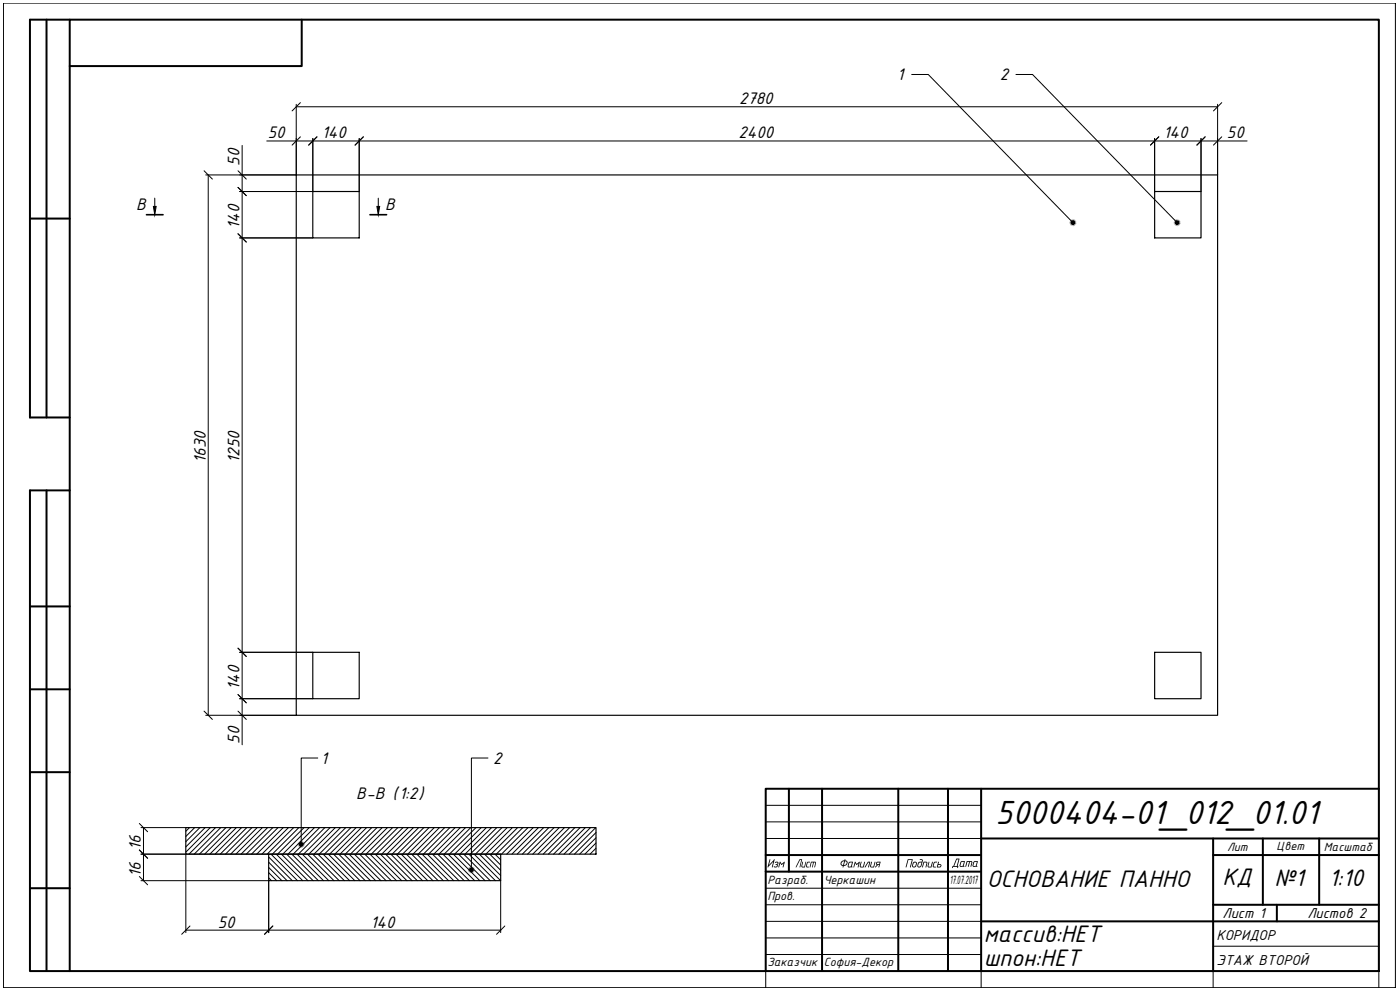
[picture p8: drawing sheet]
<svg xmlns="http://www.w3.org/2000/svg" width="420mm" height="297mm" viewBox="0 0 420 297" stroke-linecap="round" stroke-linejoin="round" font-family="sans-serif">
<path d="M88.9 52.5h276.5v162.1h-276.5zM93.9 57.5h13.9v13.9h-13.9zM346.5 57.5h13.9v13.9h-13.9zM93.9 195.7h13.9v13.9h-13.9zM346.5 195.7h13.9v13.9h-13.9zM55.8 248.3h123.1v8h-123.1zM80.6 256.3h69.7v7.9h-69.7z" fill="none" stroke="#000" stroke-width=".35"/>
<g fill="none" stroke="#000" stroke-width=".3">
<path d="M1 .9h417.8v295.4h-417.8zM413.8 236.7v59.6M229.8 241.6h64.7M229.8 246.6h64.7M229.8 251.6h64.7M229.8 266.5h64.7M229.8 271.5h64.7M229.8 276.4h64.7M229.8 281.4h64.7M229.8 286.4h64.7M294.5 291.4v4.9M364.1 291.4v4.9"/>
<path d="M364.1 283.9h49.7M413.8 291.4h-184v4.9"/>
</g>
<g fill="none" stroke="#000" stroke-width=".6">
<path d="M14 5.9v119.4M20.9 5.9h-11.9v119.4h11.9M20.9 5.9h392.9v285.5h-392.9zM90.5 5.9v13.9h-69.6M9 65.6h11.9M14 147.1v144.3M20.9 147.1h-11.9v144.3h11.9M9 182h11.9M9 206.8h11.9M9 231.7h11.9M236.8 236.7v24.8M246.7 236.7v54.7"/>
<path d="M269.6 236.7v54.7M284.5 236.7v54.7M294.5 236.7v54.7M413.8 236.7h-184v54.7M229.8 256.6h64.7M294.5 251.6h119.3M364.1 256.6h49.7M364.1 251.6v39.8M379 251.6v19.9M395.9 251.6v19.9M9 266.5h11.9M229.8 261.5h64.7"/>
<path d="M294.5 276.4h119.3M364.1 271.5h49.7M383.2 271.5v4.9"/>
</g>
<g fill="none" stroke="#000" stroke-width=".3">
<path d="M56.9 248.3l-1.1 1.1M58.4 248.3l-2.6 2.7M60 248.3l-4.2 4.2M61.6 248.3l-5.8 5.8M63.1 248.3l-7.3 7.4M64.7 248.3l-8 8M66.2 248.3l-7.9 8M67.8 248.3l-7.9 8M69.4 248.3l-8 8M70.9 248.3l-7.9 8M72.5 248.3l-8 8M74.1 248.3l-8 8"/>
<path d="M75.6 248.3l-7.9 8M77.2 248.3l-8 8M78.7 248.3l-7.9 8M80.3 248.3l-7.9 8M80.6 257.1l7.1 7.1M80.6 258.7l5.6 5.5M81.3 256.3l8 7.9M81.9 248.3l-8 8M82.9 256.3l8 7.9M83.4 248.3l-7.9 8M84.5 256.3l7.9 7.9M85 248.3l-8 8"/>
<path d="M86 256.3l8 7.9M86.6 248.3l-8 8M87.6 256.3l7.9 7.9M88.1 248.3l-7.9 8M89.1 256.3l8 7.9M89.7 248.3l-8 8M90.7 256.3l8 7.9M91.3 248.3l-8 8M92.3 256.3l7.9 7.9M92.8 248.3l-7.9 8M93.8 256.3l8 7.9M94.4 248.3l-8 8"/>
<path d="M95.4 256.3l8 7.9M95.9 248.3l-7.9 8M97 256.3l7.9 7.9M97.5 248.3l-8 8M98.5 256.3l8 7.9M99.1 248.3l-8 8M100.1 256.3l7.9 7.9M100.6 248.3l-7.9 8M101.7 256.3l7.9 7.9M102.2 248.3l-8 8M103.2 256.3l8 7.9M103.8 248.3l-8 8"/>
<path d="M104.8 256.3l7.9 7.9M105.3 248.3l-7.9 8M106.3 256.3l8 7.9M106.9 248.3l-8 8M107.9 256.3l8 7.9M108.4 248.3l-7.9 8M109.5 256.3l7.9 7.9M110 248.3l-7.9 8M111 256.3l8 7.9M111.6 248.3l-8 8M112.6 256.3l8 7.9M113.1 248.3l-7.9 8"/>
<path d="M114.2 256.3l7.9 7.9M114.7 248.3l-8 8M115.7 256.3l8 7.9M116.3 248.3l-8 8M117.3 256.3l7.9 7.9M117.8 248.3l-7.9 8M118.8 256.3l8 7.9M119.4 248.3l-8 8M120.4 256.3l8 7.9M121 248.3l-8 8M122 256.3l7.9 7.9M122.5 248.3l-7.9 8"/>
<path d="M123.5 256.3l8 7.9M124.1 248.3l-8 8M125.1 256.3l8 7.9M125.6 248.3l-7.9 8M126.7 256.3l7.9 7.9M127.2 248.3l-8 8M128.2 256.3l8 7.9M128.8 248.3l-8 8M129.8 256.3l7.9 7.9M130.3 248.3l-7.9 8M131.4 256.3l7.9 7.9M131.9 248.3l-8 8"/>
<path d="M132.9 256.3l8 7.9M133.5 248.3l-8 8M134.5 256.3l7.9 7.9M135 248.3l-7.9 8M136 256.3l8 7.9M136.6 248.3l-8 8M137.6 256.3l8 7.9M138.1 248.3l-7.9 8M139.2 256.3l7.9 7.9M139.7 248.3l-7.9 8M140.7 256.3l8 7.9M141.3 248.3l-8 8"/>
<path d="M142.3 256.3l8 7.9M142.8 248.3l-7.9 8M143.9 256.3l6.4 6.4M144.4 248.3l-8 8M145.4 256.3l4.9 4.8M146 248.3l-8 8M147 256.3l3.3 3.3M147.5 248.3l-7.9 8M148.5 256.3l1.8 1.7M149.1 248.3l-8 8M150.1 256.3l.2 .1M150.7 248.3l-8 8"/>
<path d="M152.2 248.3l-7.9 8M153.8 248.3l-8 8M155.3 248.3l-7.9 8M156.9 248.3l-8 8M158.5 248.3l-8 8M160 248.3l-7.9 8M161.6 248.3l-8 8M163.2 248.3l-8 8M164.7 248.3l-7.9 8M166.3 248.3l-8 8M167.8 248.3l-7.9 8M169.4 248.3l-7.9 8"/>
<path d="M171 248.3l-8 8M172.5 248.3l-7.9 8M174.1 248.3l-8 8M175.7 248.3l-8 8M177.2 248.3l-7.9 8M178.8 248.3l-8 8M178.9 251.4l-4.9 4.9M178.9 252.9l-3.4 3.4M178.9 249.8l-6.5 6.5M178.9 254.5l-1.8 1.8M178.9 256.1l-.3 .2M80.6 263.4l.9 .8"/>
<path d="M80.6 261.8l2.4 2.4M80.6 260.3l4 3.9"/>
</g>
<path d="M44 64.4h4.9M111 64.4h5" fill="none" stroke="#000" stroke-width=".5"/>
<path d="M46.4 59.5v2.4M113.5 59.5v2.4" fill="none" stroke="#000" stroke-width=".3"/>
<path d="M46 61.9h.9l-.5 2.5zM113.1 61.9h.8l-.4 2.5z" fill="#000" stroke="#000" stroke-width=".3"/>
<g fill="none" stroke="#000" stroke-width=".3">
<path d="M88.9 32h276.5M88.9 31.3v21.2h-27.2M365.4 31.3v21.2M62.5 52.5v162.1M72.7 43.6v179.9M80.1 42.3h294.2M93.9 41.6v15.9h-22M107.8 41.6v15.9M346.5 41.6v15.9M360.4 41.6v15.9M71.9 71.4h22M71.9 195.7h22"/>
<path d="M61.7 214.6h27.2M71.9 209.6h22M42.3 248.3h13.5M42.3 256.3h38.3M43.1 248.3v15.9M55.8 256.3v23.5M42.3 264.2h38.3v15.6M55.8 279.1h94.5M150.3 264.2v15.6"/>
</g>
<g fill="none" stroke="#000" stroke-width=".3">
<path d="M90.2 30.8l-2.5 2.5M273.6 22.3h5l43.4 44.5M304.9 22.3h5l43.4 44.5M366.7 30.8l-2.5 2.5M61.2 51.2l2.5 2.5M71.4 56.2l2.5 2.5M71.4 51.2l2.5 2.5M90.2 41.1l-2.5 2.4M95.1 41.1l-2.5 2.4M109 41.1l-2.4 2.4M347.8 41.1l-2.5 2.4M361.7 41.1l-2.5 2.4"/>
<path d="M366.7 41.1l-2.5 2.4M71.4 70.1l2.5 2.5M71.4 194.5l2.5 2.5M61.2 213.4l2.5 2.5M71.4 213.4l2.5 2.5M71.4 208.4l2.5 2.5M95.4 227.4h-5v26M146.4 227.4h-4.9v33.6M41.8 255l2.5 2.5M41.8 247.1l2.5 2.5M41.8 263l2.5 2.5M57 277.8l-2.5 2.5"/>
<path d="M81.9 277.8l-2.5 2.5M151.5 277.8l-2.5 2.5"/>
</g>
<g fill="#000" stroke="#000" stroke-width=".3">
<path d="M321.7 66.8h.3zM321.7 66.9l.3-.1zM321.7 67l.3-.2z"/>
<path d="M321.8 67l.2-.2zM322 66.8l-.1 .3zM322 66.8l-.1 .3z"/>
<path d="M321.8 66.6l.2 .2zM321.7 66.6l.3 .2zM321.7 66.7l.3 .1z"/>
<path d="M322 66.8v.3zM322 66.8l.1 .3zM322 66.8l.2 .2z"/>
<path d="M321.9 66.5l.1 .3zM321.8 66.5l.2 .3zM321.8 66.6l.2 .2z"/>
<path d="M322 66.8l.2 .2zM322 66.8l.3 .2zM322 66.8l.3 .1z"/>
<path d="M322.2 66.5l-.2 .3zM322.1 66.5l-.1 .3zM322 66.5v.3z"/>
<path d="M322 66.8l.3-.1zM322 66.8l.3-.1zM322 66.8l.2-.2z"/>
<path d="M353 66.8h.3zM353 66.9l.3-.1zM353 67l.3-.2z"/>
<path d="M353.1 67l.2-.2zM353.3 66.8l-.2 .3zM353.3 66.8v.3z"/>
<path d="M353.1 66.6l.2 .2zM353 66.6l.3 .2zM353 66.7l.3 .1z"/>
<path d="M353.3 66.8v.3zM353.3 66.8l.1 .3zM353.3 66.8l.2 .2z"/>
<path d="M353.2 66.5l.1 .3zM353.1 66.5l.2 .3zM353.1 66.6l.2 .2z"/>
<path d="M353.3 66.8l.3 .2zM353.3 66.8l.3 .1zM353.3 66.8l.3 .1z"/>
<path d="M353.4 66.5l-.1 .3zM353.4 66.5l-.1 .3zM353.3 66.5v.3z"/>
<path d="M353.3 66.8h.3zM353.3 66.8l.3-.2zM353.3 66.8l.3-.2z"/>
<path d="M90.1 253.4h.3zM90.1 253.4h.3zM90.1 253.5l.3-.1z"/>
<path d="M90.2 253.1l.2 .3zM90.1 253.2l.3 .2zM90.1 253.3l.3 .1z"/>
<path d="M90.2 253.6l.2-.2zM90.4 253.4l-.1 .3zM90.4 253.4v.3z"/>
<path d="M90.4 253.4v.3zM90.4 253.4l.1 .3zM90.4 253.4l.2 .2z"/>
<path d="M90.3 253.1l.1 .3zM90.2 253.1l.2 .3zM90.2 253.1l.2 .3z"/>
<path d="M90.4 253.4l.3 .1zM90.4 253.4l.3 .1zM90.4 253.4h.3z"/>
<path d="M90.5 253.1l-.1 .3zM90.5 253.1l-.1 .3zM90.4 253v.4z"/>
<path d="M90.4 253.4h.3zM90.4 253.4l.3-.1zM90.4 253.4l.3-.2z"/>
<path d="M141.2 261h.3zM141.2 261.1l.3-.1zM141.2 261.1l.3-.1z"/>
<path d="M141.3 260.8l.2 .2zM141.2 260.8l.3 .2zM141.2 260.9l.3 .1z"/>
<path d="M141.5 261l-.2 .2zM141.5 261l-.1 .3zM141.5 261v.3z"/>
<path d="M141.5 261l.1 .3zM141.5 261l.1 .3zM141.5 261l.2 .2z"/>
<path d="M141.4 260.7l.1 .3zM141.3 260.7l.2 .3zM141.3 260.8l.2 .2z"/>
<path d="M141.5 261l.2 .2zM141.5 261l.3 .1zM141.5 261l.3 .1z"/>
<path d="M141.6 260.7l-.1 .3zM141.6 260.7l-.1 .3zM141.5 260.7v.3z"/>
<path d="M141.5 261h.3zM141.5 261l.3-.1zM141.5 261l.2-.2z"/>
</g>
<text font-size="10.8" x="298.8" y="247.2">5000404-01_012_01.01</text>
<g font-size="7.7">
<text x="296.2" y="266">ОСНОВАНИЕ ПАННО</text>
<text x="366.9" y="265.6">КД</text>
<text x="382.4" y="266">№1</text>
<text x="398.8" y="266">1:10</text>
<text x="295.2" y="282.8">массив:НЕТ</text>
<text x="295.2" y="289.8">шпон:НЕТ</text>
</g>
<g font-size="5.4">
<text x="269.3" y="24.1">1</text>
<text x="300" y="24.1">2</text>
<text x="221.8" y="31.2">2780</text>
<text x="80.4" y="41.6">50</text>
<text x="96.6" y="41.6">140</text>
<text x="221.6" y="41.6">2400</text>
<text x="349.2" y="41.6">140</text>
<text x="368.2" y="41.6">50</text>
<text x="71.9" y="49.7" transform="rotate(-90 71.9 49.7)">50</text>
<text x="40.9" y="62.9">B</text>
<text x="115.6" y="62.9">B</text>
<text x="71.9" y="68.7" transform="rotate(-90 71.9 68.7)">140</text>
<text x="61.7" y="138.9" transform="rotate(-90 61.7 138.9)">1630</text>
<text x="71.9" y="138.9" transform="rotate(-90 71.9 138.9)">1250</text>
<text x="71.9" y="206.9" transform="rotate(-90 71.9 206.9)">140</text>
<text x="71.9" y="223.1" transform="rotate(-90 71.9 223.1)">50</text>
<text x="96.3" y="229.2">1</text>
<text x="148" y="229.2">2</text>
<text x="106.9" y="239.6">B-B (1:2)</text>
<text x="42.3" y="255.1" transform="rotate(-90 42.3 255.1)">16</text>
<text x="42.3" y="263" transform="rotate(-90 42.3 263)">16</text>
<text x="65.4" y="278.3">50</text>
<text x="111.2" y="278.3">140</text>
</g>
<g font-size="4.6">
<text x="366.9" y="275.4">Лист 1</text>
<text x="392.4" y="275.4">Листов 2</text>
<text x="365.1" y="282">КОРИДОР</text>
<text x="365.1" y="289.5">ЭТАЖ ВТОРОЙ</text>
</g>
<g font-size="3.9">
<text x="368.3" y="255.3">Лит</text>
<text x="383.1" y="255.1">Цвет</text>
<text x="397.3" y="255.3">Масштаб</text>
<text x="230.1" y="260.3">Изм</text>
<text x="238.5" y="260.3">Лист</text>
<text x="251.7" y="260.3">Фамилия</text>
<text x="271.5" y="260.3">Подпись</text>
<text x="285.5" y="260.1">Дата</text>
<text x="230.3" y="265.1">Разраб.</text>
<text x="247.2" y="265.1">Черкашин</text>
<text x="285" y="265.1">17.07.2017</text>
<text x="230.3" y="270.1">Пров.</text>
<text x="230.3" y="290">Заказчик София-Декор</text>
</g>
</svg>
